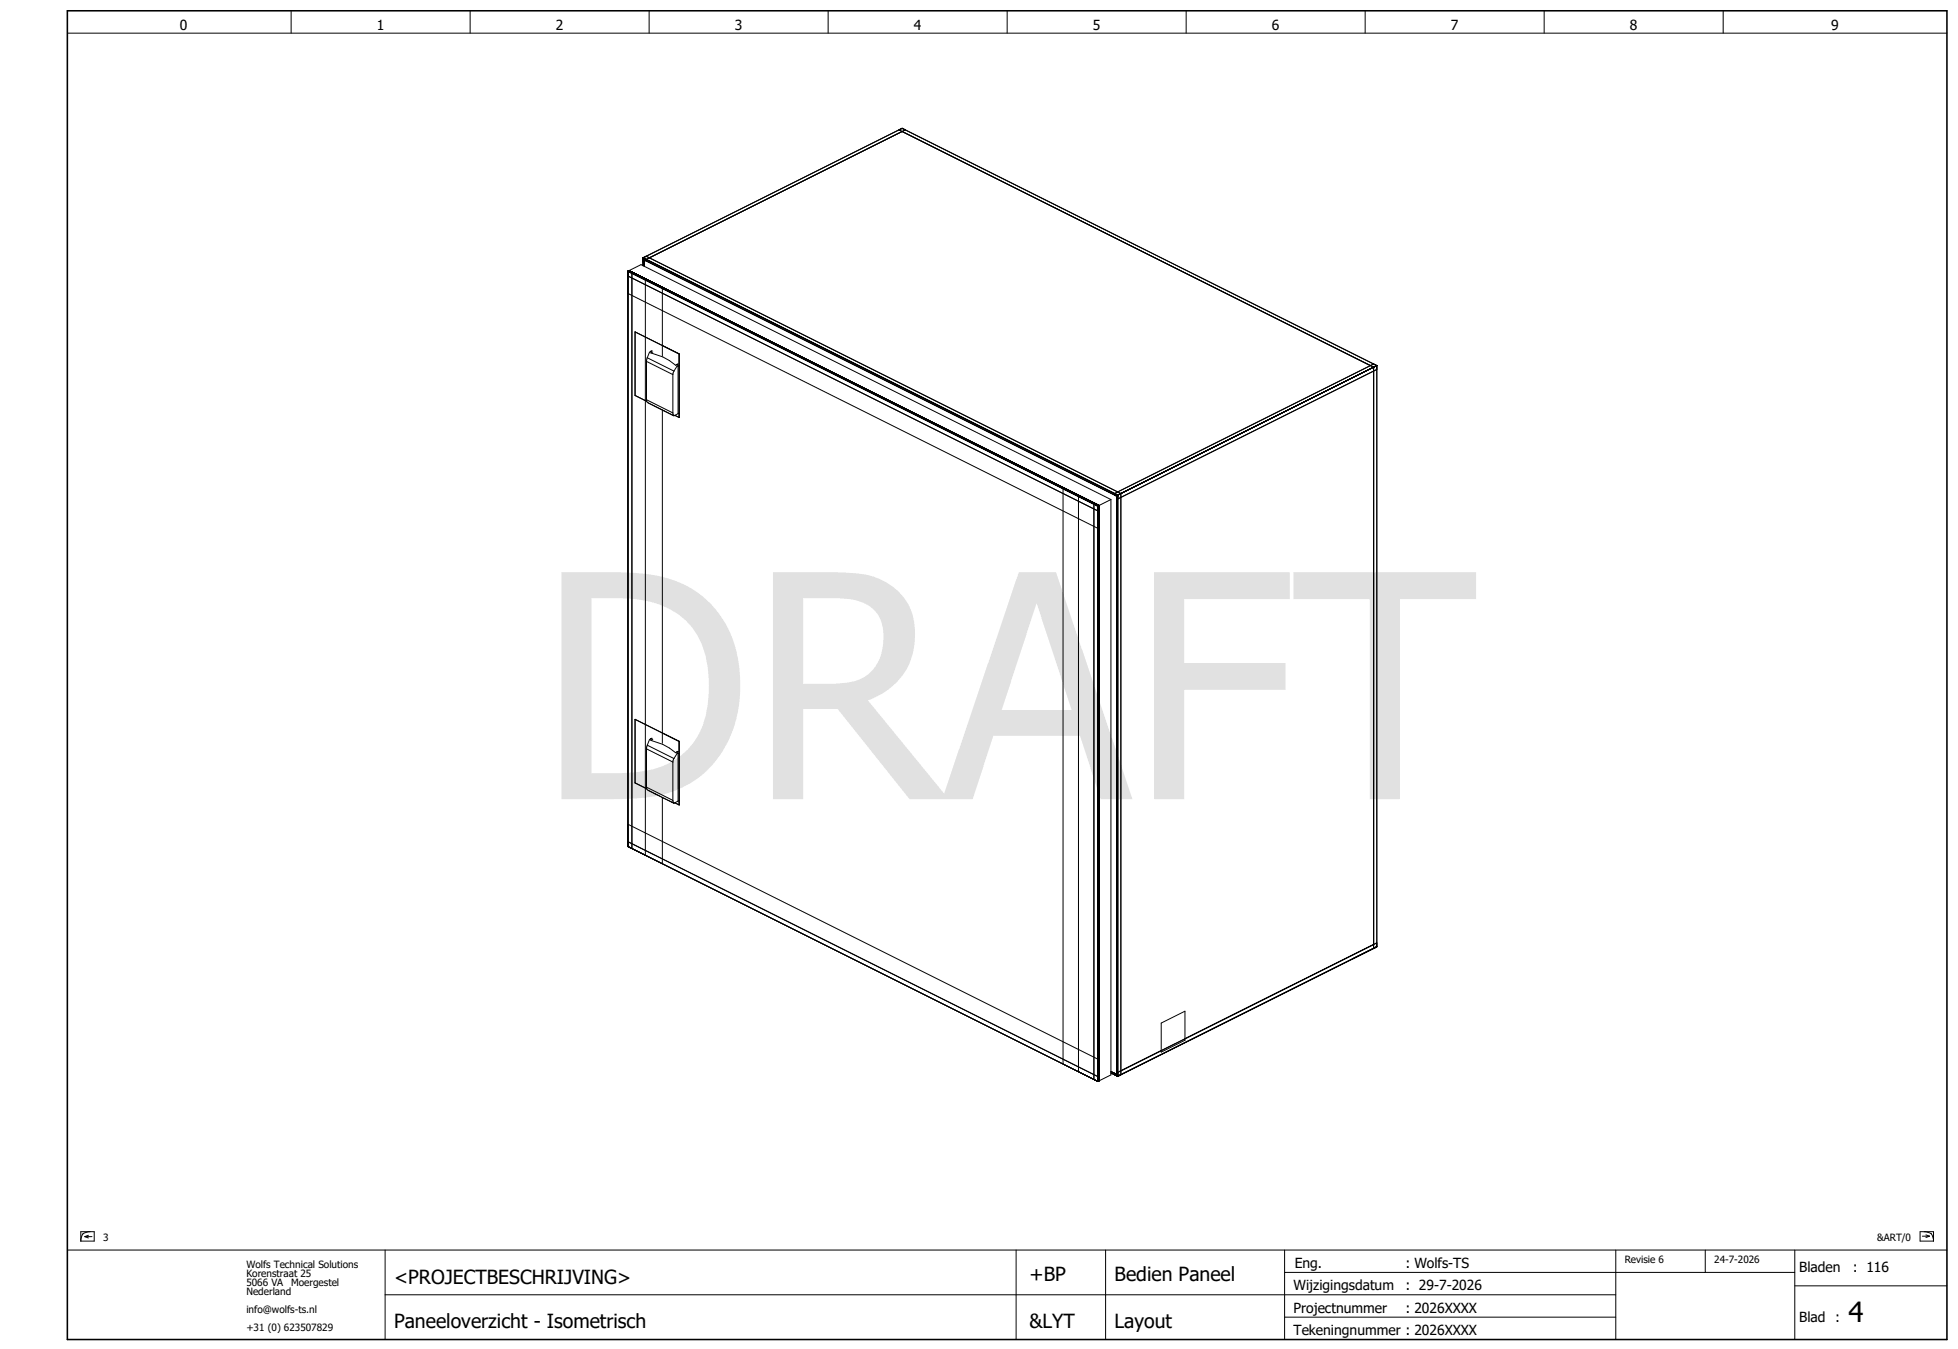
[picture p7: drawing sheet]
<svg xmlns="http://www.w3.org/2000/svg" width="438mm" height="302mm" viewBox="0 0 438 302" stroke-linecap="round" stroke-linejoin="round" font-family="sans-serif">
<g fill="none" stroke="#000" stroke-width=".22">
<path d="M15.1 7.4h420M65.1 2.4v5M105.1 2.4v5M145.1 2.4v5M185.1 2.4v5M225.1 2.4v5M265.1 2.4v5M305.1 2.4v5M345.1 2.4v5M385.1 2.4v5M201.6 28.7l-57.9 28.9M201.6 28.7l106.1 53"/>
<path d="M201.6 28.7l-.7 .3 106 53.1M202.3 29l-57.9 29v.3M143.7 57.6v.9l.3 .1v-.8v1.7M143.7 57.6l106.1 53.1M143.7 57.6v1.8M143.7 58l.7 .3M143.7 57.6l.7-.3 106.1 53M144.4 58.3l-.7-.3 106.1 53M140.3 60.6l2.9-1.4 105 52.5M140.3 60.6l105 52.5M140.3 60.6v128.6l105 52.5M140.3 61.7l105 52.5 .3-.1v-1.1"/>
<path d="M140.3 65.6l105 52.5 .3-.1M140.6 60.5l105 52.5M141.5 60.9l-.3 .2v128.6M144.5 62.4l-.3 .2v128.6M144.6 80l6 2.9M144.6 80l-.1 .8M145.4 78.5l.1 .1M145.4 78.5l-.3 .2-.5 1.3M145.5 78.9l2.6 .9 1.5 .8 1.4 1 .2-.1M145.5 78.6v.3M145.6 78.4l-.2 .1M145.7 78.4l-.2 .2"/>
<path d="M145.9 78.7l-.4 .2M148.3 64.3l-.3 .2v15M144.5 89.3v.5l.4 .3M144.5 80.8l5.9 2.9M144.5 89.3l5.9 3M144.5 80.8v8.5M144.5 89.7l-2.6-1.3v-14.2l9.9 4.9v14.2l-1-.5M144.9 90.1l5.7 2.8M144.9 90.1l1.6 .8M148 91.7v74.4M150.1 92.7l.5 .2M150.4 92.3l.2 .6"/>
<path d="M150.4 83.7v8.6M150.6 82.9l-.2 .8M150.6 92.9h.1M151.2 81.5h.1M151.3 81.8l-.7 1.1M151.3 81.5v.3M151.5 81.3l-.3 .2M151.5 81.8v10.7M151.5 81.8h-.2M151.5 92.5l-.9 .4M151.6 81.4l-.3 .1M151.7 92.4l-.2 .1"/>
<path d="M151.7 81.7l-.2 .1M306.9 82.1h.1M306.9 82.9v128.2l-42.1 21.1M306.9 81.4l-57.9 28.9v.3M307.7 81.7v129.9M307.7 81.7l-.8 .4M307.7 82.6l-57.9 28.9M307.7 81.7l-57.9 29M307.7 81.7l-.8 .4v129.9M307.7 81.7l-.3 .2M241 111l4.3 2.1M241 111v128.6"/>
<path d="M241.3 110.8l-.3 .2M244.7 112.5l-.3 .2v128.6M245.3 113.1v128.6M245.6 113v128.6v-1.1l-.3 .1-105-52.5M245.6 113l-7.8-3.9-.3 .1v128.6l7.8 3.9M248.2 111.7l-2.9 1.4M248.2 111.7v128.6l-2.9 1.4M249.8 110.7v129.9M249.8 110.7v.8M249.8 111.5l-.3-.1v-.9v129.9v-.8l.3 .1M250.5 110.3v129.9l-.7 .4M250.5 110.3l-.7 .4"/>
<path d="M144.5 167.4v8.6M144.5 176v.4l.4 .3M144.5 167.4l5.9 2.9M144.5 176l5.9 2.9M144.5 176.3l-2.6-1.3v-14.2l9.9 4.9v14.2l-1-.5M144.6 166.6l6 2.9M144.6 166.6l-.1 .8M144.9 176.7l5.7 2.8M144.9 176.7l1.6 .8M145.4 165.1l.1 .1M145.4 165.1l-.3 .2-.5 1.3M145.5 165.2v.3"/>
<path d="M145.5 165.5l2.6 .9 1.5 .8 1.4 1 .2-.1M145.6 165l-.2 .1M145.7 165l-.2 .2M145.9 165.3l-.4 .2M148 178.3v14.8M150.1 179.3l.5 .2M150.4 170.3v8.6M150.4 178.9l.2 .6M150.6 169.5l-.2 .8M150.6 179.5h.1M151.2 168.1h.1M151.3 168.4l-.7 1.1"/>
<path d="M151.3 168.1v.3M151.5 167.9l-.3 .2M151.5 168.4v10.7M151.5 168.4h-.2M151.5 179.1l-.9 .4M151.6 168l-.3 .1M151.7 179l-.2 .1M151.7 168.3l-.2 .1M140.3 184.2l105 52.5 .3-.1M307.7 211.6l-.8 .4M307.7 211.6l-5.4 2.7M307.7 211.6l-57.9 29"/>
<path d="M307.7 210.8l-57.9 28.9M248.2 239.8l1.6 .8M248.2 239.5l1.6 .7M249 239.9v.3M249.8 239.7v.9M259.5 234.8l-9 4.5M259.5 228.7l5.3-2.7v6.5l-5.3 2.7zM15.1 279.4h420M18.1 275.3h3v2.1h-3zM18.5 275.8l-.3 .8-.1 .8M19 276.4h1.6M19 276.4l.8 .3"/>
<path d="M19.8 276.1l-.8 .3M20.2 275.3l-.9 .1-.8 .4M86.1 279.4v20M227.1 279.4v20M247.1 279.4v20M287.1 279.4v20M361.1 279.4v20M381.1 279.4v5M401.1 279.4v20M429.1 275.3h3v2.1h-3zM429.6 276.3h1.6M430 275.3l.8 .1 .8 .4"/>
<path d="M430.4 276l.8 .3M431.2 276.3l-.8 .3M431.6 275.8l.3 .8 .2 .8M86.1 289.4h275M287.1 284.4h114M287.1 294.4h74M401.1 287.4h34"/>
</g>
<path d="M15.1 2.4h420v297h-420z" fill="none" stroke="#000" stroke-width=".35"/>
<text font-size="69.7" fill="#e1e1e1" x="120.3" y="178.6">DRAFT</text>
<text font-size="6.2" x="413.1" y="295.4">4</text>
<g font-size="4.3">
<text x="88.1" y="286.9">&lt;PROJECTBESCHRIJVING&gt;</text>
<text x="230.1" y="286.4">+BP</text>
<text x="249.1" y="286.4">Bedien Paneel</text>
<text x="88.1" y="296.9">Paneeloverzicht - Isometrisch</text>
<text x="230.1" y="296.9">&amp;LYT</text>
<text x="249.1" y="296.9">Layout</text>
</g>
<g font-size="3.1">
<text x="40.2" y="6.8">0</text>
<text x="84.2" y="6.8">1</text>
<text x="124.2" y="6.8">2</text>
<text x="164.2" y="6.8">3</text>
<text x="204.2" y="6.8">4</text>
<text x="244.2" y="6.8">5</text>
<text x="284.2" y="6.8">6</text>
<text x="324.2" y="6.8">7</text>
<text x="364.2" y="6.8">8</text>
<text x="409.2" y="6.8">9</text>
<text x="289.3" y="283.4">Eng.</text>
<text x="314.1" y="283.4">: Wolfs-TS</text>
<text x="402.1" y="284.4">Bladen</text>
<text x="414.1" y="284.4">: 116</text>
<text x="289.1" y="288.4">Wijzigingsdatum</text>
<text x="289.1" y="293.4">Projectnummer</text>
<text x="314.1" y="288.4">: 29-7-2026</text>
<text x="314.1" y="293.4">: 2026XXXX</text>
<text x="289.1" y="298.4">Tekeningnummer : 2026XXXX</text>
<text x="402.1" y="295.4">Blad :</text>
</g>
<g font-size="2.2">
<text x="23.1" y="277.4">3</text>
<text x="419.4" y="277.4">&amp;ART/0</text>
<text x="55.1" y="283.4">Wolfs Technical Solutions</text>
<text x="55.1" y="285.4">Korenstraat 25</text>
<text x="55.1" y="287.4">5066 VA</text>
<text x="65.1" y="287.4">Moergestel</text>
<text x="363.1" y="282.4">Revisie 6</text>
<text x="383.1" y="282.4">24-7-2026</text>
<text x="55.1" y="289.4">Nederland</text>
<text x="55.1" y="293.4">info@wolfs-ts.nl</text>
<text x="55.1" y="297.4">+31 (0) 623507829</text>
</g>
</svg>
